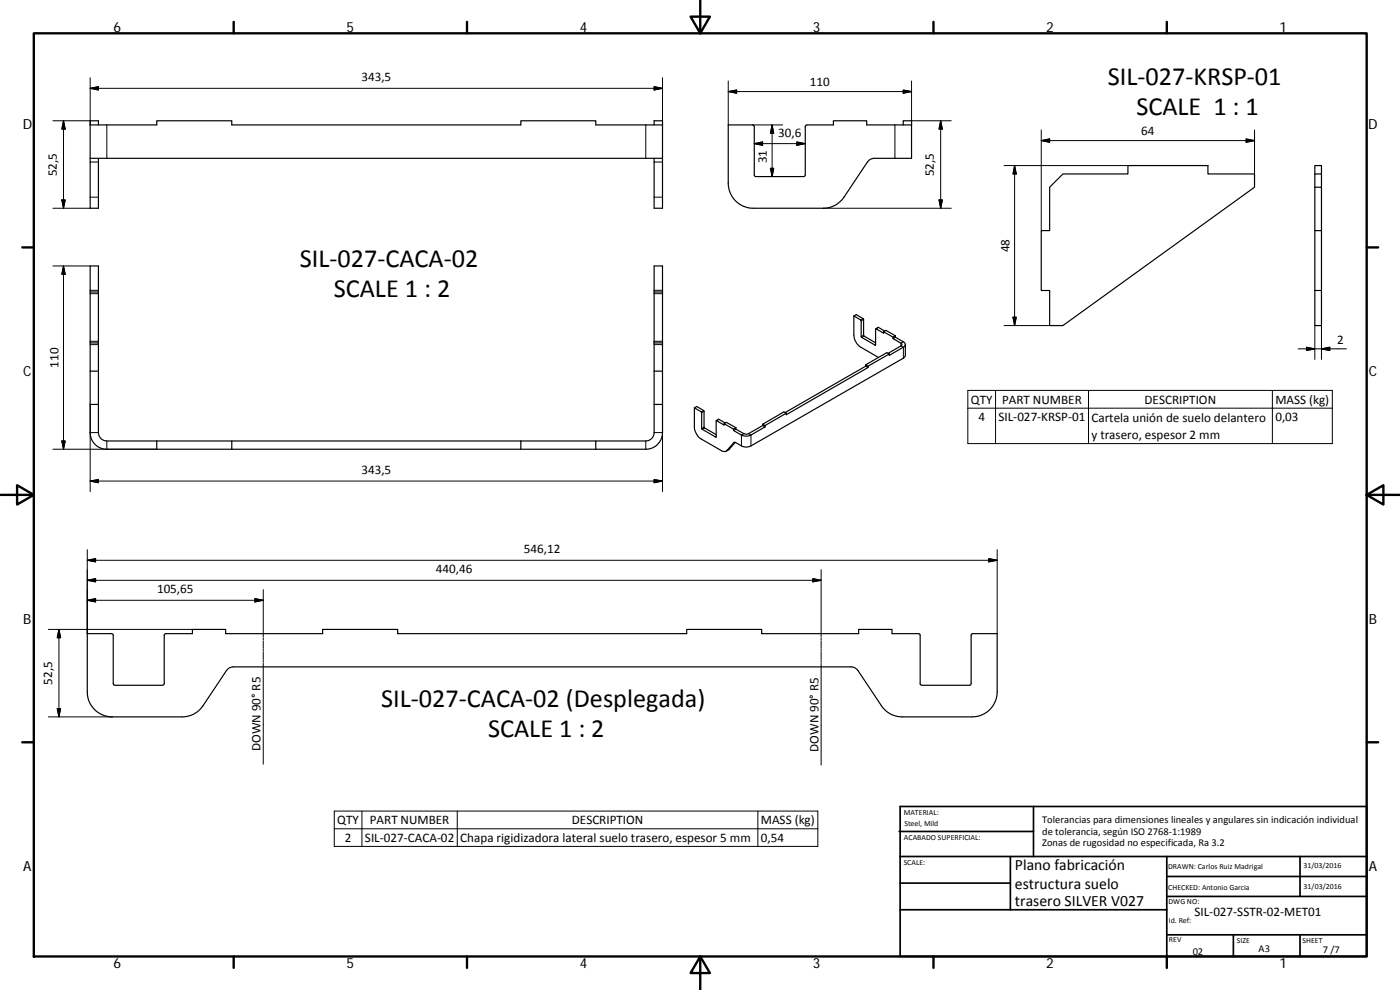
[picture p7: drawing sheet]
<svg xmlns="http://www.w3.org/2000/svg" width="420mm" height="297mm" viewBox="0 0 420 297" stroke-linecap="round" stroke-linejoin="round" font-family="sans-serif">
<g fill="none" stroke="#000" stroke-width=".36">
<path d="M27.1 37.5h19.9v-1.3h22.6v1.3h86.7v-1.3h22.5v1.3h20M29.5 37.5v-1.3h-2.4v11.3M196.3 37.5v-1.3h2.5v1.3M198.8 37.5v10h-171.7M271.1 37.5v-1.3h2.5v11.3h-11.2l-1.3 .4-.8 .7-7 10.6a7.4 7.4 0 0 1-6.2 3.3h-21a7.5 7.5 0 0 1-7.5-7.5v-17.5h7.3l.4 .2 .1 14.8 .2 .4 14.6 .1 .3-.1 .2-.4v-14.5l.3-.5h8.1v-1.3h10v1.3h13.5M27.1 47.5v15h2.4v-15M196.3 47.5v15h2.5v-15M319 52.2h19.5v-2.5h24v2.5h14v4l-57.5 41.5h-4v-10.5h-2.5v-18h2.5v-13zM394.6 56.2v13M394.6 52.2v-2.5h2v2.5h-2v4M394.6 56.2h2M396.6 56.2v13h-2v18"/>
<path d="M396.6 52.2v4M27.1 79.8h2.4v7.8h-2.4zM196.3 79.8h2.5v7.8h-2.5zM396.6 69.2v28.5h-2v-10.5M27.1 87.6v15.3M29.5 87.6v15.3M196.3 87.6v15.3M198.8 87.6v15.3M256.3 94.8l.7-.4 2.1 1.3 .1 5 3.6 2.1M256.3 94.8l2.1 1.4 .1 5 4.1 2.4 .2-4.9h.1l2.3 1.2v-.4M256.3 94.8v5.7a4.7 4.7 0 0 0 2.1 3.7l5.2 3.1M262.8 98.7l.8-.5 1.9 1.1"/>
<path d="M265.2 99.5l.7-.4 2.8 1.7M265.2 99.5l2.8 1.7M394.6 87.2h2M27.1 102.9h2.4v8.5M27.1 102.9v26.9a5 5 0 0 0 5 5h161.7a5 5 0 0 0 5-5v-26.9M27.1 111.4h2.4M29.5 111.4v9.9h-2.4M196.3 102.9h2.5M196.3 102.9v26.9a2.51 2.51 0 0 1-2.5 2.5h-15M196.3 111.4h2.5M259.8 109.5l.7 .4M259.8 109.9l.7 .4"/>
<path d="M259.8 109.5v.4M259.8 109.9l-24.2 13.9M260.5 109.9v.4M260.5 110.3l-24.5 14.1v-.4M266.9 106.2l-.7-.4-6.4 3.7M266.9 106.2l-6.4 3.7M268 101.6l2.5 1.5 .2 .3-4.2 2.6M268 101.2v.4M268.7 101.2l2.4 1.4a.85 .85 0 0 1 .6 .8 .85 .85 0 0 1-.6 .8l-4.2 2.4v-.4M268.7 100.8l-.7 .4M268.7 101.2l-.7 .4M268.7 100.8v.4"/>
<path d="M271.7 103.4v3.3l-.6 .8-45.7 26.3a3.1 3.1 0 0 1-2.9 0l-1.7-1-.5-.1-2.3 2.6-.7 .2-.6-.1-6.2-3.6a4.6 4.6 0 0 1-2.1-3.7v-5.7M29.5 121.3v8.5a2.55 2.55 0 0 0 2.6 2.5h14.9M47 132.3h22.6v2.5M47 132.3v2.5M69.6 132.3h86.7M156.3 132.3v2.5M156.3 132.3h22.5v2.5M196.3 121.3h2.5M208.4 122.4l2.2 1.3 .1 5.1 4.2 2.4 .1-5 2.3 1.3v-.4l2.8 1.7v.4M208.4 122.4l.7-.4 2.1 1.2 .1 5 3.6 2.2M215 126.2l.7-.4 2 1.1M217.3 127.1l.7-.4 2.8 1.6"/>
<path d="M220.7 132.7l-1.9 2.2-.9 .5M220.8 128.3v.5M220.8 128.8l-.7 .4M220.8 128.3l-.7 .5M228.9 127.3l.7 .4M228.9 127.7l.7 .4M228.9 127.3v.4M228.9 127.7l-4.9 2.6-.6-.1-2.6-1.4M229.6 127.7v.4M229.6 128.1l-4.2 2.4a3.3 3.3 0 0 1-2.9 0l-2.4-1.3M236 124l-.7-.4-6.4 3.7M236 124l-6.4 3.7"/>
<path d="M26.2 190.1h7.3l.4 .2 .1 14.8 .2 .4 14.6 .1 .5-.5v-14.7l.5-.3h8v-1.3h9.9v1.3h29.1v-1.3h22.5v1.3h86.8v-1.3h22.5v1.3h29.1v-1.3h10v1.3h8l.4 .2 .1 14.8 .5 .5 14.6-.1 .2-.4v-14.8l.4-.2h7.4v17.5a7.6 7.6 0 0 1-7.6 7.5h-20.9a7.4 7.4 0 0 1-6.3-3.3l-7-10.6-.8-.7-.9-.4h-185.8l-1 .2-.8 .6-7.3 10.9a7.5 7.5 0 0 1-6.2 3.3h-21a7.5 7.5 0 0 1-7.5-7.5z"/>
</g>
<g fill="none" stroke="#000" stroke-width=".3">
<path d="M15.9 36.2h11.2M19.1 36.2l.5 2.5h-1zM19.1 36.2v26.3M27.1 26.5l2.4-.5v1zM27.1 23.3v14.2M27.1 26.5h171.7M32.1 37.5v10M193.8 37.5v10M196.3 26l2.5 .5-2.5 .5zM198.8 23.3v14.2M218.6 24.3v13.2M218.6 27.5l2.5-.5v1z"/>
<path d="M218.6 27.5h55M225.9 37.5h9M231.7 37.5v15.5M231.7 37.5l.5 2.5h-1zM268.6 37.5v10M271.1 27l2.5 .5-2.5 .5zM273.6 36.2h11.9M273.6 24.3v13.2M282.3 36.2v26.3M282.3 36.2l.5 2.5h-1zM312.5 39v30.2M376.5 39v13.2"/>
<path d="M18.6 60h1l-.5 2.5zM27.1 59.2h2.4M27.1 48.6h2.4M196.3 48.6h2.5M196.3 59.2h2.5M226.4 43.1l2.5-.5v1zM226.4 43.1h15.3M231.2 50.5h1l-.5 2.5zM239.2 42.6l2.5 .5-2.5 .5zM281.8 60h1l-.5 2.5zM301.3 49.7h37.2M304.5 49.7v48"/>
<path d="M304.5 49.7l.5 2.5h-1zM312.5 42.2l2.5-.5v1zM312.5 42.2h64M374 41.7l2.5 .5-2.5 .5zM15.9 79.8h11.2M15.9 62.5h11.2M19.1 79.8l.5 2.5h-1zM19.1 79.8v55M247.1 62.5h38.4M27.1 87.1h2.4M27.1 88.1h2.4M196.3 87.1h2.5"/>
<path d="M196.3 88.1h2.5M259 95.6l-.7 .4M259.2 95.9l-.7 .4M263.6 98.2l-.7 .5M301.3 97.7h13.7M304 95.2h1l-.5 2.5zM394.6 97.7v10.1M396.6 97.7v10.1M27.1 102.4h2.4M27.1 103.4h2.4M196.3 102.4h2.5M196.3 103.4h2.5"/>
<path d="M259.2 100.6l-.7 .4M259.3 100.8l-.7 .4M262.8 103.5l-.2 .1M271.1 102.6l-.7 .4v.8l.7 .4v3.3M290.5 117.1h109.3v16h-109.3zM298.8 117.1v16M326.7 117.1v16M381.9 117.1v16M389.6 104.7h14.5M392.1 104.2l2.5 .5-2.5 .5zM396.6 104.7l2.5-.5v1zM15.9 134.8h31.1"/>
<path d="M18.6 132.3h1l-.5 2.5zM27.1 129.8h2.4M27.1 121.3v26.2M32.1 132.3v2.5M193.8 132.3v2.5M196.3 129.8h2.5M198.8 121.3v26.2M211.2 123.2l-.8 .4M211.3 128.2l-.7 .4M211.3 123.4l-.7 .4M211.4 128.4l-.7 .4M214.9 131.1h-.1"/>
<path d="M215.8 125.8l-.7 .4M218.9 134.7l-.7 .4M220.4 132.7l-.2 .1M223.2 130.1l-.7 .4v3.3M224.7 130.1l.7 .4v3.3M290.5 122.5h109.3M27.1 144.3l2.4-.4v.9zM27.1 144.3h171.7M196.3 143.9l2.5 .4-2.5 .5zM26.2 164.9v25.2M26.2 174.1l2.5-.5v1zM26.2 168.1l2.5-.5v1z"/>
<path d="M26.2 174.1h220.2M26.2 168.1h273.1M76.5 179.6l2.5 .5-2.5 .5zM79 176.9v14.3M243.9 173.6l2.5 .5-2.5 .5zM246.4 170.9v20.3M296.7 167.6l2.6 .5-2.6 .5zM299.3 164.9v25.2M14.5 188.8h43.3M17.7 188.8v26.3M17.7 188.8l.5 2.5h-1zM26.2 180.1l2.5-.5v1z"/>
<path d="M26.2 180.1h52.8M79 191.5v.5M79 192.3v2.3M79 194.8v.6M79 195.6v2.3M79 198.2v.5M79 199v30.3M246.4 191.5v.5M246.4 192.3v2.3M246.4 194.8v.6M246.4 195.6v2.3M246.4 198.2v.5"/>
<path d="M246.4 199v30.6M14.5 215.1h19.2M17.2 212.6h1l-.5 2.5zM100.3 243.4h145.1v10.6h-145.1zM100.3 248.7h145.1M108.6 243.4v10.6M137.2 243.4v10.6M227.4 243.4v10.6"/>
</g>
<g fill="none" stroke="#000" stroke-width=".71">
<path d="M10.1 10h400.1v277h-400.1zM70.1 6.6v3.4M140.2 6.6v3.4M207.3 5h5.8l-2.9 5zM210.2 0v10M280.2 6.6v3.4M350.2 6.6v3.4M6.7 74.2h3.4M410.2 74.2h3.4M.2 148.5h9.9M5.1 145.6l5 2.9-5 2.9zM410.2 148.5l5-2.9v5.8z"/>
<path d="M410.2 148.5h9.9M6.7 222.7h3.4M410.2 222.7h3.4M70.1 287v3.4M140.2 287v3.4M210.2 287l2.9 5h-5.8zM210.2 287v10M280.2 287v3.4M350.2 287v3.4"/>
</g>
<g fill="none" stroke="#000" stroke-width=".51">
<path d="M269.8 249.5h40.4M270.1 257h140.1M270.1 242h140.1v45h-140.1zM303.2 257v16M310.2 242v15M350.2 257v30M390.2 257v12M270.1 273h80.1M270.1 265h33.1M350.2 269h60M350.2 263h60M350.2 280.5h60"/>
<path d="M370.2 280.5v6.5M390.2 280.5v6.5"/>
</g>
<g fill="#000" stroke="#000" stroke-width=".3">
<path d="M19.1 36.2l.5 2.5h-1zM27.1 26.5l2.4-.5v1zM196.3 26l2.5 .5-2.5 .5zM218.6 27.5l2.5-.5v1zM231.7 37.5l.5 2.5h-1zM271.1 27l2.5 .5-2.5 .5zM282.3 36.2l.5 2.5h-1zM18.6 60h1l-.5 2.5zM226.4 43.1l2.5-.5v1zM231.2 50.5h1l-.5 2.5zM239.2 42.6l2.5 .5-2.5 .5zM281.8 60h1l-.5 2.5z"/>
<path d="M304.5 49.7l.5 2.5h-1zM312.5 42.2l2.5-.5v1zM374 41.7l2.5 .5-2.5 .5zM19.1 79.8l.5 2.5h-1zM304 95.2h1l-.5 2.5zM392.1 104.2l2.5 .5-2.5 .5zM396.6 104.7l2.5-.5v1zM18.6 132.3h1l-.5 2.5zM27.1 144.3l2.4-.4v.9zM196.3 143.9l2.5 .4-2.5 .5zM26.2 180.1l2.5-.5v1zM26.2 174.1l2.5-.5v1z"/>
<path d="M26.2 168.1l2.5-.5v1zM243.9 173.6l2.5 .5-2.5 .5zM296.7 167.6l2.6 .5-2.6 .5zM17.7 188.8l.5 2.5h-1zM76.5 179.6l2.5 .5-2.5 .5zM17.2 212.6h1l-.5 2.5z"/>
</g>
<g font-size="7.9">
<text x="332.4" y="25.5">SIL‐027‐KRSP‐01</text>
<text x="341" y="34.5">SCALE 1 : 1</text>
<text x="89.9" y="80.2">SIL‐027‐CACA‐02</text>
<text x="100.2" y="89.2">SCALE 1 : 2</text>
<text x="114.4" y="212.2">SIL‐027‐CACA‐02 (Desplegada)</text>
<text x="146.5" y="221.2">SCALE 1 : 2</text>
</g>
<g font-size="4.7">
<text x="304.6" y="261.2">Plano fabricación</text>
<text x="304.6" y="266.6">estructura suelo</text>
<text x="304.6" y="272">trasero SILVER V027</text>
</g>
<g font-size="4.2">
<text x="34" y="9.6">6</text>
<text x="104" y="9.6">5</text>
<text x="174" y="9.6">4</text>
<text x="244" y="9.6">3</text>
<text x="314" y="9.6">2</text>
<text x="384" y="9.6">1</text>
<text x="6.8" y="38.7">D</text>
<text x="410.6" y="38.7">D</text>
<text x="7" y="112.9">C</text>
<text x="410.8" y="112.9">C</text>
<text x="7" y="187.1">B</text>
<text x="410.8" y="187.1">B</text>
<text x="7" y="261.3">A</text>
<text x="410.8" y="261.3">A</text>
<text x="34" y="290.4">6</text>
<text x="104" y="290.4">5</text>
<text x="174" y="290.4">4</text>
<text x="244" y="290.4">3</text>
<text x="314" y="290.4">2</text>
<text x="384" y="290.4">1</text>
</g>
<g font-size="3.9">
<text x="108.5" y="24.4">343,5</text>
<text x="243.1" y="25.9">110</text>
<text x="233.6" y="41">30,6</text>
<text x="342.5" y="40.6">64</text>
<text x="17" y="52.9" transform="rotate(-90 17 52.9)">52,5</text>
<text x="230.1" y="49" transform="rotate(-90 230.1 49)">31</text>
<text x="280.2" y="52.9" transform="rotate(-90 280.2 52.9)">52,5</text>
<text x="302.9" y="75.7" transform="rotate(-90 302.9 75.7)">48</text>
<text x="401.3" y="103.2">2</text>
<text x="17.5" y="110.3" transform="rotate(-90 17.5 110.3)">110</text>
<text x="291.3" y="121.1">QTY</text>
<text x="300.8" y="121.1">PART NUMBER</text>
<text x="343.5" y="121.1">DESCRIPTION</text>
<text x="382.7" y="121.2">MASS (kg)</text>
<text x="293.6" y="126.4">4</text>
<text x="299.7" y="126.4">SIL‐027‐KRSP‐01</text>
<text x="327.6" y="126.5">Cartela unión de suelo delantero</text>
<text x="327.6" y="131.8">y trasero, espesor 2 mm</text>
<text x="382.7" y="126.4">0,03</text>
<text x="108.5" y="142.3">343,5</text>
<text x="157.2" y="166">546,12</text>
<text x="130.8" y="172">440,46</text>
<text x="47.1" y="178">105,65</text>
<text x="15.6" y="205.4" transform="rotate(-90 15.6 205.4)">52,5</text>
<text x="78.2" y="225.4" transform="rotate(-90 78.2 225.4)">DOWN 90° R5</text>
<text x="245.6" y="225.6" transform="rotate(-90 245.6 225.6)">DOWN 90° R5</text>
<text x="101.2" y="247.3">QTY</text>
<text x="111" y="247.2">PART NUMBER</text>
<text x="171.6" y="247.3">DESCRIPTION</text>
<text x="228.3" y="247.4">MASS (kg)</text>
<text x="103.5" y="252.6">2</text>
<text x="109.5" y="252.6">SIL‐027‐CACA‐02</text>
<text x="138.1" y="252.6">Chapa rigidizadora lateral suelo trasero, espesor 5 mm</text>
<text x="228.3" y="252.6">0,54</text>
<text x="358.5" y="274.9">SIL‐027‐SSTR‐02‐MET01</text>
</g>
<g font-size="3.1">
<text x="312.8" y="246.8">Tolerancias para dimensiones lineales y angulares sin indicación individual</text>
<text x="312.8" y="250.4">de tolerancia, según ISO 2768‐1:1989</text>
<text x="312.8" y="254">Zonas de rugosidad no especificada, Ra 3.2</text>
<text x="357.9" y="286.4">02</text>
<text x="377.7" y="285.6">A3</text>
<text x="397" y="285.9">7 /7</text>
</g>
<g font-size="2.4">
<text x="271.2" y="244.4">MATERIAL:</text>
<text x="271.3" y="251.9">ACABADO SUPERFICIAL:</text>
<text x="271.4" y="247.9">Steel, Mild</text>
<text x="271.2" y="259.7">SCALE:</text>
<text x="350.6" y="260.8">DRAWN: Carlos Ruiz Madrigal</text>
<text x="391.2" y="260.6">31/03/2016</text>
<text x="350.6" y="267">CHECKED: Antonio Garcia</text>
<text x="391.2" y="266.6">31/03/2016</text>
<text x="350.7" y="271.4">DWG NO:</text>
<text x="350.8" y="276.8">Id. Ref:</text>
<text x="350.8" y="282.8">REV</text>
<text x="371.2" y="282.9">SIZE</text>
<text x="390.9" y="282.9">SHEET</text>
</g>
</svg>
